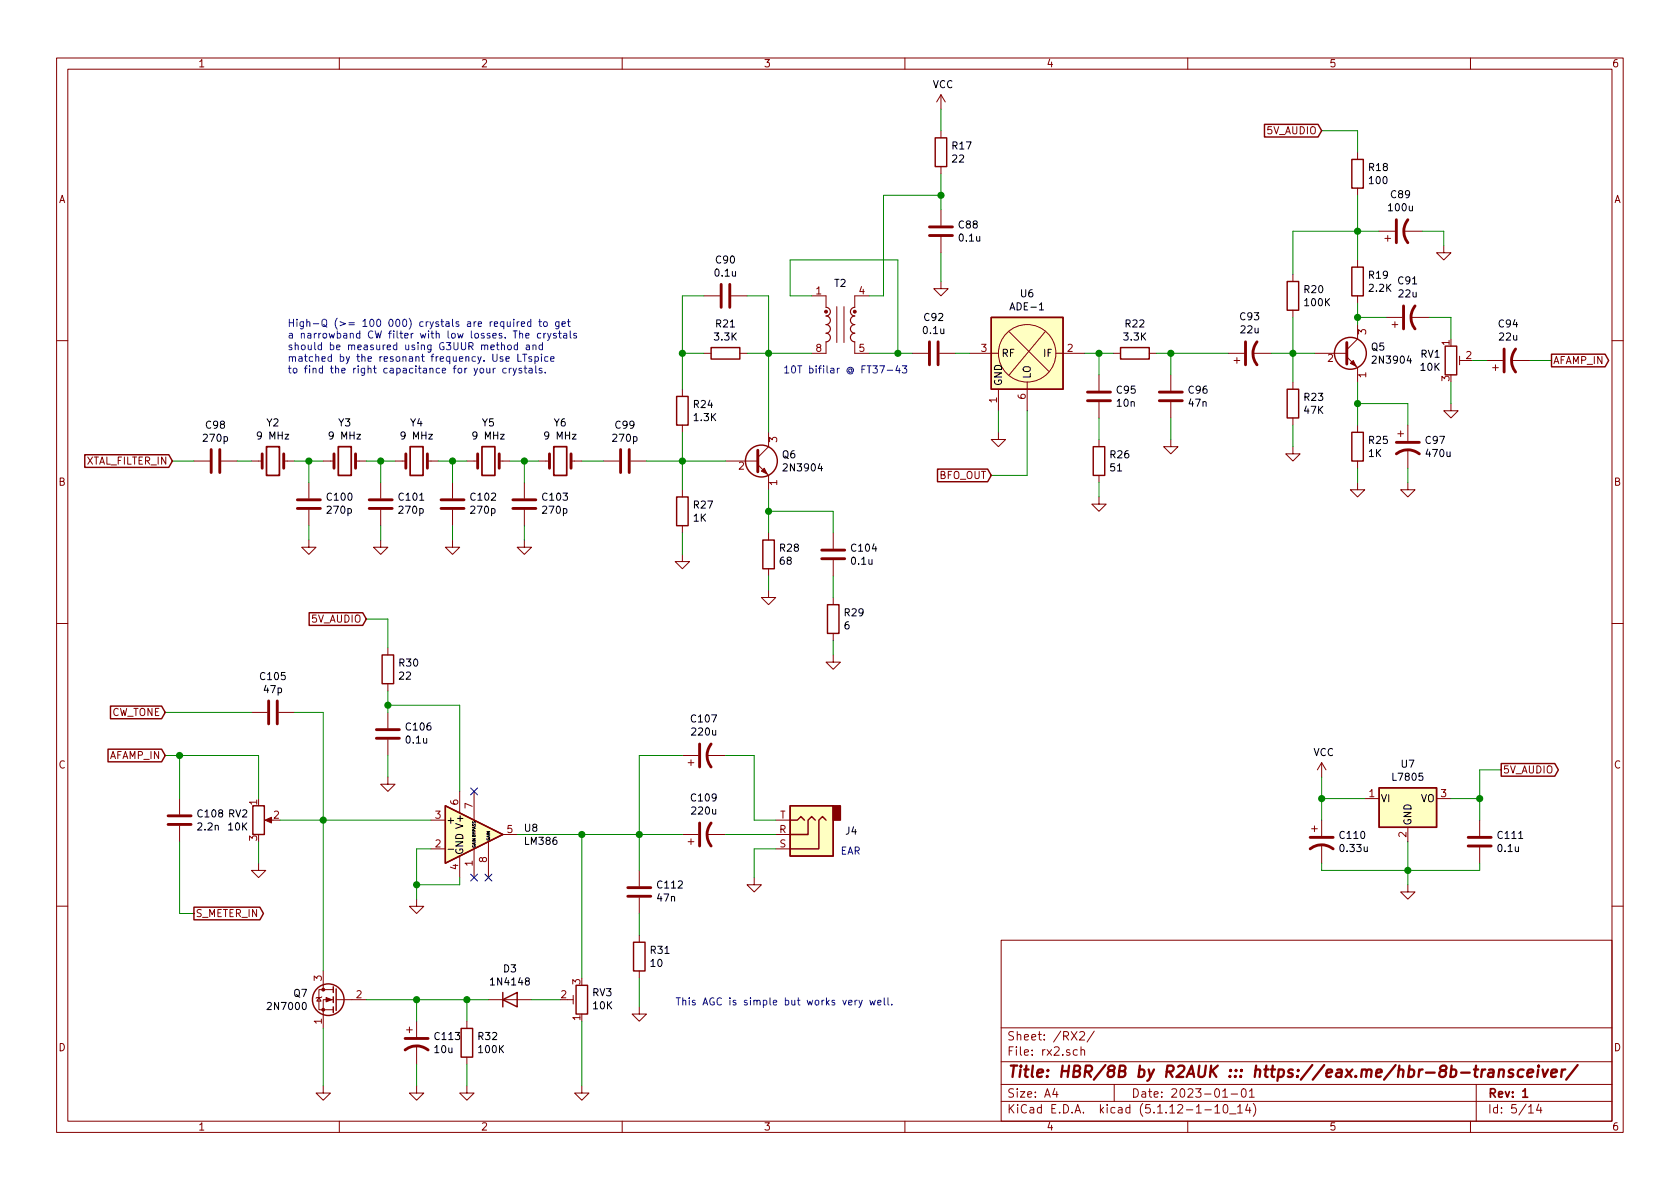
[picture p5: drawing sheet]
EESchema Schematic File Version 4
EELAYER 30 0
EELAYER END
$Descr A4 11693 8268
encoding utf-8
Sheet 5 14
Title "HBR/8B by R2AUK ::: https://eax.me/hbr-8b-transceiver/"
Date "2023-01-01"
Rev "1"
Comp ""
Comment1 ""
Comment2 ""
Comment3 ""
Comment4 ""
$EndDescr
$Comp
L Device:Crystal Y?
U 1 1
P 1900 3200
AR Path="/62CCF0D3/62CDF28D" Ref="Y?"  Part="1" 
AR Path="/62CCEF11/62CDF28D" Ref="Y2"  Part="1" 
F 0 "Y2" H 1900 3468 50  0000 C CNN
F 1 "9 MHz" H 1900 3377 50  0000 C CNN
F 2 "" H 1900 3200 50  0001 C CNN
F 3 "~" H 1900 3200 50  0001 C CNN
	1    1900 3200
	1    0    0    -1  
$EndComp
$Comp
L Device:C C?
U 1 1
P 1500 3200
AR Path="/62CCF0D3/62CDF293" Ref="C?"  Part="1" 
AR Path="/62CCEF11/62CDF293" Ref="C98"  Part="1" 
F 0 "C98" V 1248 3200 50  0000 C CNN
F 1 "270p" V 1339 3200 50  0000 C CNN
F 2 "" H 1538 3050 50  0001 C CNN
F 3 "~" H 1500 3200 50  0001 C CNN
	1    1500 3200
	0    1    1    0   
$EndComp
$Comp
L Device:C C?
U 1 1
P 2150 3500
AR Path="/62CCF0D3/62CDF299" Ref="C?"  Part="1" 
AR Path="/62CCEF11/62CDF299" Ref="C100"  Part="1" 
F 0 "C100" H 2035 3454 50  0000 R CNN
F 1 "270p" H 2035 3545 50  0000 R CNN
F 2 "" H 2188 3350 50  0001 C CNN
F 3 "~" H 2150 3500 50  0001 C CNN
	1    2150 3500
	-1   0    0    1   
$EndComp
$Comp
L Device:Crystal Y?
U 1 1
P 2400 3200
AR Path="/62CCF0D3/62CDF29F" Ref="Y?"  Part="1" 
AR Path="/62CCEF11/62CDF29F" Ref="Y3"  Part="1" 
F 0 "Y3" H 2400 3468 50  0000 C CNN
F 1 "9 MHz" H 2400 3377 50  0000 C CNN
F 2 "" H 2400 3200 50  0001 C CNN
F 3 "~" H 2400 3200 50  0001 C CNN
	1    2400 3200
	1    0    0    -1  
$EndComp
$Comp
L Device:C C?
U 1 1
P 2650 3500
AR Path="/62CCF0D3/62CDF2A5" Ref="C?"  Part="1" 
AR Path="/62CCEF11/62CDF2A5" Ref="C101"  Part="1" 
F 0 "C101" H 2535 3454 50  0000 R CNN
F 1 "270p" H 2535 3545 50  0000 R CNN
F 2 "" H 2688 3350 50  0001 C CNN
F 3 "~" H 2650 3500 50  0001 C CNN
	1    2650 3500
	-1   0    0    1   
$EndComp
$Comp
L Device:Crystal Y?
U 1 1
P 2900 3200
AR Path="/62CCF0D3/62CDF2AB" Ref="Y?"  Part="1" 
AR Path="/62CCEF11/62CDF2AB" Ref="Y4"  Part="1" 
F 0 "Y4" H 2900 3468 50  0000 C CNN
F 1 "9 MHz" H 2900 3377 50  0000 C CNN
F 2 "" H 2900 3200 50  0001 C CNN
F 3 "~" H 2900 3200 50  0001 C CNN
	1    2900 3200
	1    0    0    -1  
$EndComp
$Comp
L Device:C C?
U 1 1
P 3150 3500
AR Path="/62CCF0D3/62CDF2B1" Ref="C?"  Part="1" 
AR Path="/62CCEF11/62CDF2B1" Ref="C102"  Part="1" 
F 0 "C102" H 3035 3454 50  0000 R CNN
F 1 "270p" H 3035 3545 50  0000 R CNN
F 2 "" H 3188 3350 50  0001 C CNN
F 3 "~" H 3150 3500 50  0001 C CNN
	1    3150 3500
	-1   0    0    1   
$EndComp
$Comp
L Device:Crystal Y?
U 1 1
P 3400 3200
AR Path="/62CCF0D3/62CDF2B7" Ref="Y?"  Part="1" 
AR Path="/62CCEF11/62CDF2B7" Ref="Y5"  Part="1" 
F 0 "Y5" H 3400 3468 50  0000 C CNN
F 1 "9 MHz" H 3400 3377 50  0000 C CNN
F 2 "" H 3400 3200 50  0001 C CNN
F 3 "~" H 3400 3200 50  0001 C CNN
	1    3400 3200
	1    0    0    -1  
$EndComp
$Comp
L Device:C C?
U 1 1
P 3650 3500
AR Path="/62CCF0D3/62CDF2BD" Ref="C?"  Part="1" 
AR Path="/62CCEF11/62CDF2BD" Ref="C103"  Part="1" 
F 0 "C103" H 3535 3454 50  0000 R CNN
F 1 "270p" H 3535 3545 50  0000 R CNN
F 2 "" H 3688 3350 50  0001 C CNN
F 3 "~" H 3650 3500 50  0001 C CNN
	1    3650 3500
	-1   0    0    1   
$EndComp
$Comp
L Device:Crystal Y?
U 1 1
P 3900 3200
AR Path="/62CCF0D3/62CDF2C3" Ref="Y?"  Part="1" 
AR Path="/62CCEF11/62CDF2C3" Ref="Y6"  Part="1" 
F 0 "Y6" H 3900 3468 50  0000 C CNN
F 1 "9 MHz" H 3900 3377 50  0000 C CNN
F 2 "" H 3900 3200 50  0001 C CNN
F 3 "~" H 3900 3200 50  0001 C CNN
	1    3900 3200
	1    0    0    -1  
$EndComp
$Comp
L Device:C C?
U 1 1
P 4350 3200
AR Path="/62CCF0D3/62CDF2C9" Ref="C?"  Part="1" 
AR Path="/62CCEF11/62CDF2C9" Ref="C99"  Part="1" 
F 0 "C99" V 4098 3200 50  0000 C CNN
F 1 "270p" V 4189 3200 50  0000 C CNN
F 2 "" H 4388 3050 50  0001 C CNN
F 3 "~" H 4350 3200 50  0001 C CNN
	1    4350 3200
	0    1    1    0   
$EndComp
$Comp
L power:GND #PWR?
U 1 1
P 2150 3750
AR Path="/62CCF0D3/62CDF2CF" Ref="#PWR?"  Part="1" 
AR Path="/62CCEF11/62CDF2CF" Ref="#PWR077"  Part="1" 
F 0 "#PWR077" H 2150 3500 50  0001 C CNN
F 1 "GND" H 2155 3577 50  0001 C CNN
F 2 "" H 2150 3750 50  0001 C CNN
F 3 "" H 2150 3750 50  0001 C CNN
	1    2150 3750
	1    0    0    -1  
$EndComp
$Comp
L power:GND #PWR?
U 1 1
P 2650 3750
AR Path="/62CCF0D3/62CDF2D5" Ref="#PWR?"  Part="1" 
AR Path="/62CCEF11/62CDF2D5" Ref="#PWR078"  Part="1" 
F 0 "#PWR078" H 2650 3500 50  0001 C CNN
F 1 "GND" H 2655 3577 50  0001 C CNN
F 2 "" H 2650 3750 50  0001 C CNN
F 3 "" H 2650 3750 50  0001 C CNN
	1    2650 3750
	1    0    0    -1  
$EndComp
$Comp
L power:GND #PWR?
U 1 1
P 3150 3750
AR Path="/62CCF0D3/62CDF2DB" Ref="#PWR?"  Part="1" 
AR Path="/62CCEF11/62CDF2DB" Ref="#PWR079"  Part="1" 
F 0 "#PWR079" H 3150 3500 50  0001 C CNN
F 1 "GND" H 3155 3577 50  0001 C CNN
F 2 "" H 3150 3750 50  0001 C CNN
F 3 "" H 3150 3750 50  0001 C CNN
	1    3150 3750
	1    0    0    -1  
$EndComp
$Comp
L power:GND #PWR?
U 1 1
P 3650 3750
AR Path="/62CCF0D3/62CDF2E1" Ref="#PWR?"  Part="1" 
AR Path="/62CCEF11/62CDF2E1" Ref="#PWR080"  Part="1" 
F 0 "#PWR080" H 3650 3500 50  0001 C CNN
F 1 "GND" H 3655 3577 50  0001 C CNN
F 2 "" H 3650 3750 50  0001 C CNN
F 3 "" H 3650 3750 50  0001 C CNN
	1    3650 3750
	1    0    0    -1  
$EndComp
Wire Wire Line
	1650 3200 1750 3200
Wire Wire Line
	2050 3200 2150 3200
Wire Wire Line
	2550 3200 2650 3200
Wire Wire Line
	3050 3200 3150 3200
Wire Wire Line
	3550 3200 3650 3200
Wire Wire Line
	4050 3200 4200 3200
Wire Wire Line
	2150 3200 2150 3350
Connection ~ 2150 3200
Wire Wire Line
	2150 3200 2250 3200
Wire Wire Line
	2650 3200 2650 3350
Connection ~ 2650 3200
Wire Wire Line
	2650 3200 2750 3200
Wire Wire Line
	3150 3200 3150 3350
Connection ~ 3150 3200
Wire Wire Line
	3150 3200 3250 3200
Wire Wire Line
	3650 3200 3650 3350
Connection ~ 3650 3200
Wire Wire Line
	3650 3200 3750 3200
Wire Wire Line
	3650 3750 3650 3650
Wire Wire Line
	3150 3750 3150 3650
Wire Wire Line
	2650 3750 2650 3650
Wire Wire Line
	2150 3750 2150 3650
Text GLabel 1200 3200 0    50   Input ~ 0
XTAL_FILTER_IN
Wire Wire Line
	1200 3200 1350 3200
$Comp
L Transistor_BJT:2N3904 Q?
U 1 1
P 5250 3200
AR Path="/62C0C022/62D1440A" Ref="Q?"  Part="1" 
AR Path="/62CCEF11/62D1440A" Ref="Q6"  Part="1" 
F 0 "Q6" H 5440 3246 50  0000 L CNN
F 1 "2N3904" H 5440 3155 50  0000 L CNN
F 2 "Package_TO_SOT_THT:TO-92_Inline" H 5450 3125 50  0001 L CIN
F 3 "https://www.fairchildsemi.com/datasheets/2N/2N3904.pdf" H 5250 3200 50  0001 L CNN
	1    5250 3200
	1    0    0    -1  
$EndComp
$Comp
L Device:R R?
U 1 1
P 4750 3550
AR Path="/62C0C022/62D14410" Ref="R?"  Part="1" 
AR Path="/62CCEF11/62D14410" Ref="R27"  Part="1" 
F 0 "R27" H 4820 3596 50  0000 L CNN
F 1 "1K" H 4820 3505 50  0000 L CNN
F 2 "" V 4680 3550 50  0001 C CNN
F 3 "~" H 4750 3550 50  0001 C CNN
	1    4750 3550
	1    0    0    -1  
$EndComp
$Comp
L Device:R R?
U 1 1
P 5350 3850
AR Path="/62C0C022/62D14416" Ref="R?"  Part="1" 
AR Path="/62CCEF11/62D14416" Ref="R28"  Part="1" 
F 0 "R28" H 5420 3896 50  0000 L CNN
F 1 "68" H 5420 3805 50  0000 L CNN
F 2 "" V 5280 3850 50  0001 C CNN
F 3 "~" H 5350 3850 50  0001 C CNN
	1    5350 3850
	1    0    0    -1  
$EndComp
$Comp
L Device:C C?
U 1 1
P 5800 3850
AR Path="/62C0C022/62D1441C" Ref="C?"  Part="1" 
AR Path="/62CCEF11/62D1441C" Ref="C104"  Part="1" 
F 0 "C104" H 5915 3896 50  0000 L CNN
F 1 "0.1u" H 5915 3805 50  0000 L CNN
F 2 "" H 5838 3700 50  0001 C CNN
F 3 "~" H 5800 3850 50  0001 C CNN
	1    5800 3850
	1    0    0    -1  
$EndComp
$Comp
L Device:R R?
U 1 1
P 5800 4300
AR Path="/62C0C022/62D14422" Ref="R?"  Part="1" 
AR Path="/62CCEF11/62D14422" Ref="R29"  Part="1" 
F 0 "R29" H 5870 4346 50  0000 L CNN
F 1 "6" H 5870 4255 50  0000 L CNN
F 2 "" V 5730 4300 50  0001 C CNN
F 3 "~" H 5800 4300 50  0001 C CNN
	1    5800 4300
	1    0    0    -1  
$EndComp
$Comp
L power:GND #PWR?
U 1 1
P 4750 3850
AR Path="/62C0C022/62D14428" Ref="#PWR?"  Part="1" 
AR Path="/62CCEF11/62D14428" Ref="#PWR081"  Part="1" 
F 0 "#PWR081" H 4750 3600 50  0001 C CNN
F 1 "GND" H 4755 3677 50  0001 C CNN
F 2 "" H 4750 3850 50  0001 C CNN
F 3 "" H 4750 3850 50  0001 C CNN
	1    4750 3850
	1    0    0    -1  
$EndComp
$Comp
L power:GND #PWR?
U 1 1
P 5350 4100
AR Path="/62C0C022/62D1442E" Ref="#PWR?"  Part="1" 
AR Path="/62CCEF11/62D1442E" Ref="#PWR082"  Part="1" 
F 0 "#PWR082" H 5350 3850 50  0001 C CNN
F 1 "GND" H 5355 3927 50  0001 C CNN
F 2 "" H 5350 4100 50  0001 C CNN
F 3 "" H 5350 4100 50  0001 C CNN
	1    5350 4100
	1    0    0    -1  
$EndComp
$Comp
L power:GND #PWR?
U 1 1
P 5800 4550
AR Path="/62C0C022/62D14434" Ref="#PWR?"  Part="1" 
AR Path="/62CCEF11/62D14434" Ref="#PWR083"  Part="1" 
F 0 "#PWR083" H 5800 4300 50  0001 C CNN
F 1 "GND" H 5805 4377 50  0001 C CNN
F 2 "" H 5800 4550 50  0001 C CNN
F 3 "" H 5800 4550 50  0001 C CNN
	1    5800 4550
	1    0    0    -1  
$EndComp
$Comp
L Device:R R?
U 1 1
P 4750 2850
AR Path="/62C0C022/62D1443A" Ref="R?"  Part="1" 
AR Path="/62CCEF11/62D1443A" Ref="R24"  Part="1" 
F 0 "R24" H 4820 2896 50  0000 L CNN
F 1 "1.3K" H 4820 2805 50  0000 L CNN
F 2 "" V 4680 2850 50  0001 C CNN
F 3 "~" H 4750 2850 50  0001 C CNN
	1    4750 2850
	1    0    0    -1  
$EndComp
$Comp
L Device:R R?
U 1 1
P 5050 2450
AR Path="/62C0C022/62D14440" Ref="R?"  Part="1" 
AR Path="/62CCEF11/62D14440" Ref="R21"  Part="1" 
F 0 "R21" V 4843 2450 50  0000 C CNN
F 1 "3.3K" V 4934 2450 50  0000 C CNN
F 2 "" V 4980 2450 50  0001 C CNN
F 3 "~" H 5050 2450 50  0001 C CNN
	1    5050 2450
	0    1    1    0   
$EndComp
$Comp
L Device:C C?
U 1 1
P 5050 2050
AR Path="/62C0C022/62D14446" Ref="C?"  Part="1" 
AR Path="/62CCEF11/62D14446" Ref="C90"  Part="1" 
F 0 "C90" V 4798 2050 50  0000 C CNN
F 1 "0.1u" V 4889 2050 50  0000 C CNN
F 2 "" H 5088 1900 50  0001 C CNN
F 3 "~" H 5050 2050 50  0001 C CNN
	1    5050 2050
	0    1    1    0   
$EndComp
Wire Wire Line
	4750 3000 4750 3200
Connection ~ 4750 3200
Wire Wire Line
	4750 3200 4750 3400
Wire Wire Line
	4750 3700 4750 3850
Wire Wire Line
	5350 3400 5350 3550
Wire Wire Line
	5350 4000 5350 4100
Wire Wire Line
	5800 3700 5800 3550
Wire Wire Line
	5800 3550 5350 3550
Connection ~ 5350 3550
Wire Wire Line
	5350 3550 5350 3700
Wire Wire Line
	5800 4150 5800 4000
Wire Wire Line
	5800 4550 5800 4450
Wire Wire Line
	5350 3000 5350 2450
Wire Wire Line
	5350 2050 5200 2050
Wire Wire Line
	5200 2450 5350 2450
Connection ~ 5350 2450
Wire Wire Line
	5350 2450 5350 2050
$Comp
L Transformer:PA0184NL T?
U 1 1
P 5850 2250
AR Path="/62C0C022/62D1445D" Ref="T?"  Part="1" 
AR Path="/62CCEF11/62D1445D" Ref="T2"  Part="1" 
F 0 "T2" H 5850 2539 50  0000 C CNN
F 1 "FT37-43" H 5850 2540 50  0001 C CNN
F 2 "Transformer_SMD:Pulse_PA2007NL" H 5850 2250 50  0001 C CNN
F 3 "" H 5550 2250 50  0001 C CNN
	1    5850 2250
	1    0    0    -1  
$EndComp
Text Notes 5450 2600 0    50   ~ 0
10T bifilar @ FT37-43
$Comp
L Device:C C?
U 1 1
P 6500 2450
AR Path="/62C0C022/62D14464" Ref="C?"  Part="1" 
AR Path="/62CCEF11/62D14464" Ref="C92"  Part="1" 
F 0 "C92" V 6248 2450 50  0000 C CNN
F 1 "0.1u" V 6339 2450 50  0000 C CNN
F 2 "" H 6538 2300 50  0001 C CNN
F 3 "~" H 6500 2450 50  0001 C CNN
	1    6500 2450
	0    1    1    0   
$EndComp
Wire Wire Line
	5650 2050 5500 2050
Wire Wire Line
	5500 2050 5500 1800
Wire Wire Line
	5500 1800 6250 1800
Wire Wire Line
	6250 1800 6250 2450
Wire Wire Line
	6250 2450 6050 2450
Wire Wire Line
	6050 2050 6150 2050
Wire Wire Line
	6150 2050 6150 1350
Wire Wire Line
	6150 1350 6550 1350
$Comp
L power:GND #PWR?
U 1 1
P 6550 1950
AR Path="/62C0C022/62D14474" Ref="#PWR?"  Part="1" 
AR Path="/62CCEF11/62D14474" Ref="#PWR069"  Part="1" 
F 0 "#PWR069" H 6550 1700 50  0001 C CNN
F 1 "GND" H 6555 1777 50  0001 C CNN
F 2 "" H 6550 1950 50  0001 C CNN
F 3 "" H 6550 1950 50  0001 C CNN
	1    6550 1950
	1    0    0    -1  
$EndComp
$Comp
L Device:R R?
U 1 1
P 6550 1050
AR Path="/62C0C022/62D14480" Ref="R?"  Part="1" 
AR Path="/62CCEF11/62D14480" Ref="R17"  Part="1" 
F 0 "R17" H 6620 1096 50  0000 L CNN
F 1 "22" H 6620 1005 50  0000 L CNN
F 2 "" V 6480 1050 50  0001 C CNN
F 3 "~" H 6550 1050 50  0001 C CNN
	1    6550 1050
	1    0    0    -1  
$EndComp
$Comp
L Device:C C?
U 1 1
P 6550 1600
AR Path="/62C0C022/62D14486" Ref="C?"  Part="1" 
AR Path="/62CCEF11/62D14486" Ref="C88"  Part="1" 
F 0 "C88" H 6665 1646 50  0000 L CNN
F 1 "0.1u" H 6665 1555 50  0000 L CNN
F 2 "" H 6588 1450 50  0001 C CNN
F 3 "~" H 6550 1600 50  0001 C CNN
	1    6550 1600
	1    0    0    -1  
$EndComp
Wire Wire Line
	6550 1950 6550 1750
Wire Wire Line
	6550 1450 6550 1350
Wire Wire Line
	6550 900  6550 750 
Connection ~ 6550 1350
Wire Wire Line
	6550 1350 6550 1200
Wire Wire Line
	4750 2050 4750 2450
Wire Wire Line
	5050 3200 4750 3200
Wire Wire Line
	4900 2450 4750 2450
Connection ~ 4750 2450
Wire Wire Line
	4750 2450 4750 2700
Wire Wire Line
	4750 2050 4900 2050
Wire Wire Line
	5650 2450 5350 2450
Wire Wire Line
	4750 3200 4500 3200
$Comp
L RF:ADE-6 U6
U 1 1
P 7150 2450
F 0 "U6" H 7150 2867 50  0000 C CNN
F 1 "ADE-1" H 7150 2776 50  0000 C CNN
F 2 "RF_Mini-Circuits:Mini-Circuits_CD542_LandPatternPL-052" H 7225 2075 50  0001 C CNN
F 3 "" H 7325 2175 50  0001 C CNN
	1    7150 2450
	1    0    0    -1  
$EndComp
$Comp
L power:GND #PWR?
U 1 1
P 6950 3000
AR Path="/62C0C022/62D1F84D" Ref="#PWR?"  Part="1" 
AR Path="/62CCEF11/62D1F84D" Ref="#PWR071"  Part="1" 
F 0 "#PWR071" H 6950 2750 50  0001 C CNN
F 1 "GND" H 6955 2827 50  0001 C CNN
F 2 "" H 6950 3000 50  0001 C CNN
F 3 "" H 6950 3000 50  0001 C CNN
	1    6950 3000
	1    0    0    -1  
$EndComp
Wire Wire Line
	6950 3000 6950 2850
Text GLabel 6900 3300 0    50   Input ~ 0
BFO_OUT
Wire Wire Line
	6900 3300 7150 3300
Wire Wire Line
	7150 3300 7150 2850
$Comp
L Device:C C95
U 1 1
P 7650 2750
F 0 "C95" H 7765 2796 50  0000 L CNN
F 1 "10n" H 7765 2705 50  0000 L CNN
F 2 "" H 7688 2600 50  0001 C CNN
F 3 "~" H 7650 2750 50  0001 C CNN
	1    7650 2750
	1    0    0    -1  
$EndComp
$Comp
L Device:R R26
U 1 1
P 7650 3200
F 0 "R26" H 7720 3246 50  0000 L CNN
F 1 "51" H 7720 3155 50  0000 L CNN
F 2 "" V 7580 3200 50  0001 C CNN
F 3 "~" H 7650 3200 50  0001 C CNN
	1    7650 3200
	1    0    0    -1  
$EndComp
$Comp
L power:GND #PWR?
U 1 1
P 7650 3450
AR Path="/62C0C022/62D6D118" Ref="#PWR?"  Part="1" 
AR Path="/62CCEF11/62D6D118" Ref="#PWR076"  Part="1" 
F 0 "#PWR076" H 7650 3200 50  0001 C CNN
F 1 "GND" H 7655 3277 50  0001 C CNN
F 2 "" H 7650 3450 50  0001 C CNN
F 3 "" H 7650 3450 50  0001 C CNN
	1    7650 3450
	1    0    0    -1  
$EndComp
$Comp
L Device:R R?
U 1 1
P 7900 2450
AR Path="/62C0C022/62D6D66E" Ref="R?"  Part="1" 
AR Path="/62CCEF11/62D6D66E" Ref="R22"  Part="1" 
F 0 "R22" V 7693 2450 50  0000 C CNN
F 1 "3.3K" V 7784 2450 50  0000 C CNN
F 2 "" V 7830 2450 50  0001 C CNN
F 3 "~" H 7900 2450 50  0001 C CNN
	1    7900 2450
	0    1    1    0   
$EndComp
$Comp
L Device:C C96
U 1 1
P 8150 2750
F 0 "C96" H 8265 2796 50  0000 L CNN
F 1 "47n" H 8265 2705 50  0000 L CNN
F 2 "" H 8188 2600 50  0001 C CNN
F 3 "~" H 8150 2750 50  0001 C CNN
	1    8150 2750
	1    0    0    -1  
$EndComp
$Comp
L power:GND #PWR?
U 1 1
P 8150 3050
AR Path="/62C0C022/62D6DDEA" Ref="#PWR?"  Part="1" 
AR Path="/62CCEF11/62D6DDEA" Ref="#PWR072"  Part="1" 
F 0 "#PWR072" H 8150 2800 50  0001 C CNN
F 1 "GND" H 8155 2877 50  0001 C CNN
F 2 "" H 8150 3050 50  0001 C CNN
F 3 "" H 8150 3050 50  0001 C CNN
	1    8150 3050
	1    0    0    -1  
$EndComp
$Comp
L Device:CP1 C93
U 1 1
P 8700 2450
F 0 "C93" V 8952 2450 50  0000 C CNN
F 1 "22u" V 8861 2450 50  0000 C CNN
F 2 "" H 8700 2450 50  0001 C CNN
F 3 "~" H 8700 2450 50  0001 C CNN
	1    8700 2450
	0    -1   -1   0   
$EndComp
$Comp
L Transistor_BJT:2N3904 Q?
U 1 1
P 9350 2450
AR Path="/62C0C022/62D6EF91" Ref="Q?"  Part="1" 
AR Path="/62CCEF11/62D6EF91" Ref="Q5"  Part="1" 
F 0 "Q5" H 9540 2496 50  0000 L CNN
F 1 "2N3904" H 9540 2405 50  0000 L CNN
F 2 "Package_TO_SOT_THT:TO-92_Inline" H 9550 2375 50  0001 L CIN
F 3 "https://www.fairchildsemi.com/datasheets/2N/2N3904.pdf" H 9350 2450 50  0001 L CNN
	1    9350 2450
	1    0    0    -1  
$EndComp
$Comp
L Device:R R?
U 1 1
P 9000 2800
AR Path="/62C0C022/62D6FC8F" Ref="R?"  Part="1" 
AR Path="/62CCEF11/62D6FC8F" Ref="R23"  Part="1" 
F 0 "R23" H 9070 2846 50  0000 L CNN
F 1 "47K" H 9070 2755 50  0000 L CNN
F 2 "" V 8930 2800 50  0001 C CNN
F 3 "~" H 9000 2800 50  0001 C CNN
	1    9000 2800
	1    0    0    -1  
$EndComp
$Comp
L Device:R R?
U 1 1
P 9000 2050
AR Path="/62C0C022/62D70414" Ref="R?"  Part="1" 
AR Path="/62CCEF11/62D70414" Ref="R20"  Part="1" 
F 0 "R20" H 9070 2096 50  0000 L CNN
F 1 "100K" H 9070 2005 50  0000 L CNN
F 2 "" V 8930 2050 50  0001 C CNN
F 3 "~" H 9000 2050 50  0001 C CNN
	1    9000 2050
	1    0    0    -1  
$EndComp
$Comp
L power:GND #PWR?
U 1 1
P 9000 3100
AR Path="/62C0C022/62D70858" Ref="#PWR?"  Part="1" 
AR Path="/62CCEF11/62D70858" Ref="#PWR073"  Part="1" 
F 0 "#PWR073" H 9000 2850 50  0001 C CNN
F 1 "GND" H 9005 2927 50  0001 C CNN
F 2 "" H 9000 3100 50  0001 C CNN
F 3 "" H 9000 3100 50  0001 C CNN
	1    9000 3100
	1    0    0    -1  
$EndComp
$Comp
L Device:R R?
U 1 1
P 9450 1950
AR Path="/62C0C022/62D70B86" Ref="R?"  Part="1" 
AR Path="/62CCEF11/62D70B86" Ref="R19"  Part="1" 
F 0 "R19" H 9520 1996 50  0000 L CNN
F 1 "2.2K" H 9520 1905 50  0000 L CNN
F 2 "" V 9380 1950 50  0001 C CNN
F 3 "~" H 9450 1950 50  0001 C CNN
	1    9450 1950
	1    0    0    -1  
$EndComp
$Comp
L Device:R R?
U 1 1
P 9450 3100
AR Path="/62C0C022/62D70FD4" Ref="R?"  Part="1" 
AR Path="/62CCEF11/62D70FD4" Ref="R25"  Part="1" 
F 0 "R25" H 9520 3146 50  0000 L CNN
F 1 "1K" H 9520 3055 50  0000 L CNN
F 2 "" V 9380 3100 50  0001 C CNN
F 3 "~" H 9450 3100 50  0001 C CNN
	1    9450 3100
	1    0    0    -1  
$EndComp
$Comp
L power:GND #PWR?
U 1 1
P 9450 3350
AR Path="/62C0C022/62D717FD" Ref="#PWR?"  Part="1" 
AR Path="/62CCEF11/62D717FD" Ref="#PWR074"  Part="1" 
F 0 "#PWR074" H 9450 3100 50  0001 C CNN
F 1 "GND" H 9455 3177 50  0001 C CNN
F 2 "" H 9450 3350 50  0001 C CNN
F 3 "" H 9450 3350 50  0001 C CNN
	1    9450 3350
	1    0    0    -1  
$EndComp
$Comp
L Device:CP1 C97
U 1 1
P 9800 3100
F 0 "C97" H 9915 3146 50  0000 L CNN
F 1 "470u" H 9915 3055 50  0000 L CNN
F 2 "" H 9800 3100 50  0001 C CNN
F 3 "~" H 9800 3100 50  0001 C CNN
	1    9800 3100
	1    0    0    -1  
$EndComp
$Comp
L power:GND #PWR?
U 1 1
P 9800 3350
AR Path="/62C0C022/62D72581" Ref="#PWR?"  Part="1" 
AR Path="/62CCEF11/62D72581" Ref="#PWR075"  Part="1" 
F 0 "#PWR075" H 9800 3100 50  0001 C CNN
F 1 "GND" H 9805 3177 50  0001 C CNN
F 2 "" H 9800 3350 50  0001 C CNN
F 3 "" H 9800 3350 50  0001 C CNN
	1    9800 3350
	1    0    0    -1  
$EndComp
$Comp
L Device:CP1 C89
U 1 1
P 9750 1600
F 0 "C89" V 10002 1600 50  0000 C CNN
F 1 "100u" V 9911 1600 50  0000 C CNN
F 2 "" H 9750 1600 50  0001 C CNN
F 3 "~" H 9750 1600 50  0001 C CNN
	1    9750 1600
	0    -1   -1   0   
$EndComp
$Comp
L Device:R R?
U 1 1
P 9450 1200
AR Path="/62C0C022/62D73C5B" Ref="R?"  Part="1" 
AR Path="/62CCEF11/62D73C5B" Ref="R18"  Part="1" 
F 0 "R18" H 9520 1246 50  0000 L CNN
F 1 "100" H 9520 1155 50  0000 L CNN
F 2 "" V 9380 1200 50  0001 C CNN
F 3 "~" H 9450 1200 50  0001 C CNN
	1    9450 1200
	1    0    0    -1  
$EndComp
$Comp
L power:GND #PWR?
U 1 1
P 10050 1700
AR Path="/62C0C022/62D7421B" Ref="#PWR?"  Part="1" 
AR Path="/62CCEF11/62D7421B" Ref="#PWR068"  Part="1" 
F 0 "#PWR068" H 10050 1450 50  0001 C CNN
F 1 "GND" H 10055 1527 50  0001 C CNN
F 2 "" H 10050 1700 50  0001 C CNN
F 3 "" H 10050 1700 50  0001 C CNN
	1    10050 1700
	1    0    0    -1  
$EndComp
$Comp
L Device:CP1 C91
U 1 1
P 9800 2200
F 0 "C91" V 10052 2200 50  0000 C CNN
F 1 "22u" V 9961 2200 50  0000 C CNN
F 2 "" H 9800 2200 50  0001 C CNN
F 3 "~" H 9800 2200 50  0001 C CNN
	1    9800 2200
	0    -1   -1   0   
$EndComp
Wire Wire Line
	7550 2450 7650 2450
Wire Wire Line
	8050 2450 8150 2450
Wire Wire Line
	8850 2450 9000 2450
Wire Wire Line
	9000 2450 9000 2650
Connection ~ 9000 2450
Wire Wire Line
	9000 2450 9150 2450
Wire Wire Line
	9000 2950 9000 3100
Wire Wire Line
	8150 2450 8150 2600
Connection ~ 8150 2450
Wire Wire Line
	8150 2900 8150 3050
Wire Wire Line
	7650 2900 7650 3050
Wire Wire Line
	7650 3350 7650 3450
Wire Wire Line
	7650 2600 7650 2450
Connection ~ 7650 2450
Wire Wire Line
	7650 2450 7750 2450
Wire Wire Line
	9450 1800 9450 1600
Wire Wire Line
	9450 1050 9450 900 
Connection ~ 9450 1600
Wire Wire Line
	9450 1600 9450 1350
Wire Wire Line
	9900 1600 10050 1600
Wire Wire Line
	10050 1600 10050 1700
Wire Wire Line
	9450 2950 9450 2800
Wire Wire Line
	9450 3350 9450 3250
Wire Wire Line
	9800 3350 9800 3250
Wire Wire Line
	9800 2950 9800 2800
Wire Wire Line
	9800 2800 9450 2800
Connection ~ 9450 2800
Wire Wire Line
	9450 2800 9450 2650
Wire Wire Line
	9000 2450 9000 2200
Wire Wire Line
	9600 1600 9450 1600
Wire Wire Line
	9000 1900 9000 1600
Wire Wire Line
	9000 1600 9450 1600
$Comp
L Regulator_Linear:LM7805_TO220 U7
U 1 1
P 9800 5550
F 0 "U7" H 9800 5792 50  0000 C CNN
F 1 "L7805" H 9800 5701 50  0000 C CNN
F 2 "Package_TO_SOT_THT:TO-220-3_Vertical" H 9800 5775 50  0001 C CIN
F 3 "" H 9800 5500 50  0001 C CNN
	1    9800 5550
	1    0    0    -1  
$EndComp
$Comp
L power:GND #PWR?
U 1 1
P 9800 6150
AR Path="/62C0C022/62DA3152" Ref="#PWR?"  Part="1" 
AR Path="/62CCEF11/62DA3152" Ref="#PWR088"  Part="1" 
F 0 "#PWR088" H 9800 5900 50  0001 C CNN
F 1 "GND" H 9805 5977 50  0001 C CNN
F 2 "" H 9800 6150 50  0001 C CNN
F 3 "" H 9800 6150 50  0001 C CNN
	1    9800 6150
	1    0    0    -1  
$EndComp
$Comp
L Device:CP1 C110
U 1 1
P 9200 5850
F 0 "C110" H 9315 5896 50  0000 L CNN
F 1 "0.33u" H 9315 5805 50  0000 L CNN
F 2 "" H 9200 5850 50  0001 C CNN
F 3 "~" H 9200 5850 50  0001 C CNN
	1    9200 5850
	1    0    0    -1  
$EndComp
$Comp
L Device:C C?
U 1 1
P 10300 5850
AR Path="/62C0C022/62DA3ED9" Ref="C?"  Part="1" 
AR Path="/62CCEF11/62DA3ED9" Ref="C111"  Part="1" 
F 0 "C111" H 10415 5896 50  0000 L CNN
F 1 "0.1u" H 10415 5805 50  0000 L CNN
F 2 "" H 10338 5700 50  0001 C CNN
F 3 "~" H 10300 5850 50  0001 C CNN
	1    10300 5850
	1    0    0    -1  
$EndComp
$Comp
L power:VCC #PWR?
U 1 1
P 9200 5400
AR Path="/62C0C022/62DA49F2" Ref="#PWR?"  Part="1" 
AR Path="/62CCEF11/62DA49F2" Ref="#PWR085"  Part="1" 
F 0 "#PWR085" H 9200 5250 50  0001 C CNN
F 1 "VCC" H 9215 5573 50  0000 C CNN
F 2 "" H 9200 5400 50  0001 C CNN
F 3 "" H 9200 5400 50  0001 C CNN
	1    9200 5400
	1    0    0    -1  
$EndComp
Text GLabel 10450 5350 2    50   Output ~ 0
5V_AUDIO
Wire Wire Line
	9200 6000 9200 6050
Wire Wire Line
	9200 6050 9800 6050
Wire Wire Line
	9800 6050 9800 6150
Wire Wire Line
	9800 6050 10300 6050
Wire Wire Line
	10300 6050 10300 6000
Connection ~ 9800 6050
Wire Wire Line
	10300 5700 10300 5550
Wire Wire Line
	10300 5350 10450 5350
Wire Wire Line
	10300 5550 10100 5550
Connection ~ 10300 5550
Wire Wire Line
	10300 5550 10300 5350
Wire Wire Line
	9200 5400 9200 5550
Wire Wire Line
	9500 5550 9200 5550
Connection ~ 9200 5550
Wire Wire Line
	9200 5550 9200 5700
Wire Wire Line
	9800 5850 9800 6050
Text GLabel 1150 5250 0    50   Input ~ 0
AFAMP_IN
$Comp
L Device:R_POT RV2
U 1 1
P 1800 5700
F 0 "RV2" H 1731 5746 50  0000 R CNN
F 1 "10K" H 1731 5655 50  0000 R CNN
F 2 "" H 1800 5700 50  0001 C CNN
F 3 "~" H 1800 5700 50  0001 C CNN
	1    1800 5700
	1    0    0    -1  
$EndComp
$Comp
L power:GND #PWR?
U 1 1
P 1800 6000
AR Path="/62CCF0D3/62DB9830" Ref="#PWR?"  Part="1" 
AR Path="/62CCEF11/62DB9830" Ref="#PWR086"  Part="1" 
F 0 "#PWR086" H 1800 5750 50  0001 C CNN
F 1 "GND" H 1805 5827 50  0001 C CNN
F 2 "" H 1800 6000 50  0001 C CNN
F 3 "" H 1800 6000 50  0001 C CNN
	1    1800 6000
	1    0    0    -1  
$EndComp
Wire Wire Line
	1800 6000 1800 5850
Wire Wire Line
	1800 5550 1800 5250
$Comp
L Amplifier_Audio:LM386 U8
U 1 1
P 3300 5800
F 0 "U8" H 3644 5846 50  0000 L CNN
F 1 "LM386" H 3644 5755 50  0000 L CNN
F 2 "" H 3400 5900 50  0001 C CNN
F 3 "http://www.ti.com/lit/ds/symlink/lm386.pdf" H 3500 6000 50  0001 C CNN
	1    3300 5800
	1    0    0    -1  
$EndComp
$Comp
L power:GND #PWR?
U 1 1
P 2900 6250
AR Path="/62CCF0D3/62DC0EAD" Ref="#PWR?"  Part="1" 
AR Path="/62CCEF11/62DC0EAD" Ref="#PWR089"  Part="1" 
F 0 "#PWR089" H 2900 6000 50  0001 C CNN
F 1 "GND" H 2905 6077 50  0001 C CNN
F 2 "" H 2900 6250 50  0001 C CNN
F 3 "" H 2900 6250 50  0001 C CNN
	1    2900 6250
	1    0    0    -1  
$EndComp
Wire Wire Line
	2900 6250 2900 6150
Wire Wire Line
	2900 5900 3000 5900
Wire Wire Line
	3200 6100 3200 6150
Wire Wire Line
	3200 6150 2900 6150
Connection ~ 2900 6150
Wire Wire Line
	2900 6150 2900 5900
$Comp
L Device:C C?
U 1 1
P 2700 5100
AR Path="/62CCF0D3/62DE7FC7" Ref="C?"  Part="1" 
AR Path="/62CCEF11/62DE7FC7" Ref="C106"  Part="1" 
F 0 "C106" H 2585 5054 50  0000 R CNN
F 1 "0.1u" H 2585 5145 50  0000 R CNN
F 2 "" H 2738 4950 50  0001 C CNN
F 3 "~" H 2700 5100 50  0001 C CNN
	1    2700 5100
	-1   0    0    1   
$EndComp
$Comp
L Device:R R?
U 1 1
P 2700 4650
AR Path="/62C0C022/62DE8776" Ref="R?"  Part="1" 
AR Path="/62CCEF11/62DE8776" Ref="R30"  Part="1" 
F 0 "R30" H 2770 4696 50  0000 L CNN
F 1 "22" H 2770 4605 50  0000 L CNN
F 2 "" V 2630 4650 50  0001 C CNN
F 3 "~" H 2700 4650 50  0001 C CNN
	1    2700 4650
	1    0    0    -1  
$EndComp
Text GLabel 2550 4300 0    50   Input ~ 0
5V_AUDIO
$Comp
L power:GND #PWR?
U 1 1
P 2700 5400
AR Path="/62CCF0D3/62DE8D8A" Ref="#PWR?"  Part="1" 
AR Path="/62CCEF11/62DE8D8A" Ref="#PWR084"  Part="1" 
F 0 "#PWR084" H 2700 5150 50  0001 C CNN
F 1 "GND" H 2705 5227 50  0001 C CNN
F 2 "" H 2700 5400 50  0001 C CNN
F 3 "" H 2700 5400 50  0001 C CNN
	1    2700 5400
	1    0    0    -1  
$EndComp
Wire Wire Line
	2700 5400 2700 5250
Wire Wire Line
	2700 4950 2700 4900
Wire Wire Line
	2700 4500 2700 4300
Wire Wire Line
	2700 4300 2550 4300
Wire Wire Line
	3200 5500 3200 4900
Wire Wire Line
	3200 4900 2700 4900
Connection ~ 2700 4900
Wire Wire Line
	2700 4900 2700 4800
Wire Wire Line
	3600 5800 4050 5800
$Comp
L Device:R_POT_TRIM RV3
U 1 1
P 4050 6950
F 0 "RV3" H 3980 6904 50  0000 R CNN
F 1 "10K" H 3980 6995 50  0000 R CNN
F 2 "" H 4050 6950 50  0001 C CNN
F 3 "~" H 4050 6950 50  0001 C CNN
	1    4050 6950
	-1   0    0    1   
$EndComp
$Comp
L power:GND #PWR?
U 1 1
P 4050 7550
AR Path="/62CCF0D3/62E03C07" Ref="#PWR?"  Part="1" 
AR Path="/62CCEF11/62E03C07" Ref="#PWR094"  Part="1" 
F 0 "#PWR094" H 4050 7300 50  0001 C CNN
F 1 "GND" H 4055 7377 50  0001 C CNN
F 2 "" H 4050 7550 50  0001 C CNN
F 3 "" H 4050 7550 50  0001 C CNN
	1    4050 7550
	1    0    0    -1  
$EndComp
$Comp
L Diode:1N4148 D3
U 1 1
P 3550 6950
F 0 "D3" H 3550 7167 50  0000 C CNN
F 1 "1N4148" H 3550 7076 50  0000 C CNN
F 2 "Diode_THT:D_DO-35_SOD27_P7.62mm_Horizontal" H 3550 6775 50  0001 C CNN
F 3 "https://assets.nexperia.com/documents/data-sheet/1N4148_1N4448.pdf" H 3550 6950 50  0001 C CNN
	1    3550 6950
	1    0    0    -1  
$EndComp
$Comp
L Transistor_FET:2N7000 Q7
U 1 1
P 2350 6950
F 0 "Q7" H 2555 6996 50  0000 L CNN
F 1 "2N7000" H 2555 6905 50  0000 L CNN
F 2 "Package_TO_SOT_THT:TO-92_Inline" H 2550 6875 50  0001 L CIN
F 3 "https://www.fairchildsemi.com/datasheets/2N/2N7000.pdf" H 2350 6950 50  0001 L CNN
	1    2350 6950
	-1   0    0    -1  
$EndComp
$Comp
L Device:CP1 C113
U 1 1
P 2900 7250
F 0 "C113" H 3015 7296 50  0000 L CNN
F 1 "10u" H 3015 7205 50  0000 L CNN
F 2 "" H 2900 7250 50  0001 C CNN
F 3 "~" H 2900 7250 50  0001 C CNN
	1    2900 7250
	1    0    0    -1  
$EndComp
$Comp
L Device:R R?
U 1 1
P 3250 7250
AR Path="/62C0C022/62E093D4" Ref="R?"  Part="1" 
AR Path="/62CCEF11/62E093D4" Ref="R32"  Part="1" 
F 0 "R32" H 3320 7296 50  0000 L CNN
F 1 "100K" H 3320 7205 50  0000 L CNN
F 2 "" V 3180 7250 50  0001 C CNN
F 3 "~" H 3250 7250 50  0001 C CNN
	1    3250 7250
	1    0    0    -1  
$EndComp
$Comp
L power:GND #PWR?
U 1 1
P 2900 7550
AR Path="/62CCF0D3/62E09939" Ref="#PWR?"  Part="1" 
AR Path="/62CCEF11/62E09939" Ref="#PWR092"  Part="1" 
F 0 "#PWR092" H 2900 7300 50  0001 C CNN
F 1 "GND" H 2905 7377 50  0001 C CNN
F 2 "" H 2900 7550 50  0001 C CNN
F 3 "" H 2900 7550 50  0001 C CNN
	1    2900 7550
	1    0    0    -1  
$EndComp
$Comp
L power:GND #PWR?
U 1 1
P 3250 7550
AR Path="/62CCF0D3/62E09EB1" Ref="#PWR?"  Part="1" 
AR Path="/62CCEF11/62E09EB1" Ref="#PWR093"  Part="1" 
F 0 "#PWR093" H 3250 7300 50  0001 C CNN
F 1 "GND" H 3255 7377 50  0001 C CNN
F 2 "" H 3250 7550 50  0001 C CNN
F 3 "" H 3250 7550 50  0001 C CNN
	1    3250 7550
	1    0    0    -1  
$EndComp
$Comp
L power:GND #PWR?
U 1 1
P 2250 7550
AR Path="/62CCF0D3/62E0A24C" Ref="#PWR?"  Part="1" 
AR Path="/62CCEF11/62E0A24C" Ref="#PWR091"  Part="1" 
F 0 "#PWR091" H 2250 7300 50  0001 C CNN
F 1 "GND" H 2255 7377 50  0001 C CNN
F 2 "" H 2250 7550 50  0001 C CNN
F 3 "" H 2250 7550 50  0001 C CNN
	1    2250 7550
	1    0    0    -1  
$EndComp
Wire Wire Line
	4050 5800 4050 6800
Connection ~ 4050 5800
Wire Wire Line
	4050 5800 4450 5800
Wire Wire Line
	3900 6950 3700 6950
Wire Wire Line
	3400 6950 3250 6950
Wire Wire Line
	2250 7550 2250 7150
Wire Wire Line
	2250 6750 2250 5700
Wire Wire Line
	2900 6950 2900 7100
Connection ~ 2900 6950
Wire Wire Line
	2900 7400 2900 7550
Wire Wire Line
	3250 7550 3250 7400
Wire Wire Line
	3250 7100 3250 6950
Connection ~ 3250 6950
Wire Wire Line
	3250 6950 2900 6950
Wire Wire Line
	4050 7100 4050 7550
$Comp
L Device:C C?
U 1 1
P 4450 6200
AR Path="/62CCF0D3/62E5C8DC" Ref="C?"  Part="1" 
AR Path="/62CCEF11/62E5C8DC" Ref="C112"  Part="1" 
F 0 "C112" H 4335 6154 50  0000 R CNN
F 1 "47n" H 4335 6245 50  0000 R CNN
F 2 "" H 4488 6050 50  0001 C CNN
F 3 "~" H 4450 6200 50  0001 C CNN
	1    4450 6200
	-1   0    0    1   
$EndComp
$Comp
L Device:R R?
U 1 1
P 4450 6650
AR Path="/62C0C022/62E5CE16" Ref="R?"  Part="1" 
AR Path="/62CCEF11/62E5CE16" Ref="R31"  Part="1" 
F 0 "R31" H 4520 6696 50  0000 L CNN
F 1 "10" H 4520 6605 50  0000 L CNN
F 2 "" V 4380 6650 50  0001 C CNN
F 3 "~" H 4450 6650 50  0001 C CNN
	1    4450 6650
	1    0    0    -1  
$EndComp
$Comp
L power:GND #PWR?
U 1 1
P 4450 7000
AR Path="/62CCF0D3/62E5D326" Ref="#PWR?"  Part="1" 
AR Path="/62CCEF11/62E5D326" Ref="#PWR090"  Part="1" 
F 0 "#PWR090" H 4450 6750 50  0001 C CNN
F 1 "GND" H 4455 6827 50  0001 C CNN
F 2 "" H 4450 7000 50  0001 C CNN
F 3 "" H 4450 7000 50  0001 C CNN
	1    4450 7000
	1    0    0    -1  
$EndComp
Wire Wire Line
	4450 7000 4450 6800
Wire Wire Line
	4450 6500 4450 6350
Wire Wire Line
	4450 6050 4450 5800
Connection ~ 4450 5800
$Comp
L Device:CP1 C109
U 1 1
P 4900 5800
F 0 "C109" V 5152 5800 50  0000 C CNN
F 1 "220u" V 5061 5800 50  0000 C CNN
F 2 "" H 4900 5800 50  0001 C CNN
F 3 "~" H 4900 5800 50  0001 C CNN
	1    4900 5800
	0    -1   -1   0   
$EndComp
$Comp
L Device:CP1 C107
U 1 1
P 4900 5250
F 0 "C107" V 5152 5250 50  0000 C CNN
F 1 "220u" V 5061 5250 50  0000 C CNN
F 2 "" H 4900 5250 50  0001 C CNN
F 3 "~" H 4900 5250 50  0001 C CNN
	1    4900 5250
	0    -1   -1   0   
$EndComp
$Comp
L Connector:AudioJack3 J4
U 1 1
P 5600 5800
F 0 "J4" H 5320 5779 50  0000 R CNN
F 1 "AudioJack3" H 5320 5824 50  0001 R CNN
F 2 "" H 5600 5800 50  0001 C CNN
F 3 "~" H 5600 5800 50  0001 C CNN
	1    5600 5800
	-1   0    0    1   
$EndComp
$Comp
L power:GND #PWR?
U 1 1
P 5250 6100
AR Path="/62CCF0D3/62E73CA1" Ref="#PWR?"  Part="1" 
AR Path="/62CCEF11/62E73CA1" Ref="#PWR087"  Part="1" 
F 0 "#PWR087" H 5250 5850 50  0001 C CNN
F 1 "GND" H 5255 5927 50  0001 C CNN
F 2 "" H 5250 6100 50  0001 C CNN
F 3 "" H 5250 6100 50  0001 C CNN
	1    5250 6100
	1    0    0    -1  
$EndComp
Wire Wire Line
	5250 6100 5250 5900
Wire Wire Line
	5250 5900 5400 5900
Wire Wire Line
	5400 5800 5050 5800
Wire Wire Line
	4450 5800 4750 5800
Wire Wire Line
	4450 5800 4450 5250
Wire Wire Line
	4450 5250 4750 5250
Wire Wire Line
	5050 5250 5250 5250
Wire Wire Line
	5250 5250 5250 5700
Wire Wire Line
	5250 5700 5400 5700
Text Notes 5850 5950 0    50   ~ 0
EAR
Wire Wire Line
	1950 5700 2250 5700
Wire Wire Line
	2250 5700 3000 5700
Connection ~ 2250 5700
Wire Wire Line
	2550 6950 2900 6950
$Comp
L Device:C C105
U 1 1
P 1900 4950
F 0 "C105" V 1648 4950 50  0000 C CNN
F 1 "47p" V 1739 4950 50  0000 C CNN
F 2 "" H 1938 4800 50  0001 C CNN
F 3 "~" H 1900 4950 50  0001 C CNN
	1    1900 4950
	0    1    1    0   
$EndComp
Wire Wire Line
	2050 4950 2250 4950
Wire Wire Line
	2250 4950 2250 5700
Text GLabel 1150 4950 0    50   Input ~ 0
CW_TONE
Text Notes 2000 2600 0    50   ~ 0
High-Q (>= 100 000) crystals are required to get\na narrowband CW filter with low losses. The crystals\nshould be measured using G3UUR method and\nmatched by the resonant frequency. Use LTspice\nto find the right capacitance for your crystals.
NoConn ~ 3300 6100
NoConn ~ 3400 6100
NoConn ~ 3300 5500
Wire Wire Line
	1150 4950 1750 4950
$Comp
L power:VCC #PWR?
U 1 1
P 6550 750
AR Path="/62C0C022/63A4A324" Ref="#PWR?"  Part="1" 
AR Path="/62CCEF11/63A4A324" Ref="#PWR067"  Part="1" 
F 0 "#PWR067" H 6550 600 50  0001 C CNN
F 1 "VCC" H 6565 923 50  0000 C CNN
F 2 "" H 6550 750 50  0001 C CNN
F 3 "" H 6550 750 50  0001 C CNN
	1    6550 750 
	1    0    0    -1  
$EndComp
$Comp
L Device:R_POT_TRIM RV1
U 1 1
P 10100 2500
F 0 "RV1" H 10031 2546 50  0000 R CNN
F 1 "10K" H 10031 2455 50  0000 R CNN
F 2 "" H 10100 2500 50  0001 C CNN
F 3 "~" H 10100 2500 50  0001 C CNN
	1    10100 2500
	1    0    0    -1  
$EndComp
$Comp
L power:GND #PWR?
U 1 1
P 10100 2800
AR Path="/62C0C022/63A5C38D" Ref="#PWR?"  Part="1" 
AR Path="/62CCEF11/63A5C38D" Ref="#PWR070"  Part="1" 
F 0 "#PWR070" H 10100 2550 50  0001 C CNN
F 1 "GND" H 10105 2627 50  0001 C CNN
F 2 "" H 10100 2800 50  0001 C CNN
F 3 "" H 10100 2800 50  0001 C CNN
	1    10100 2800
	1    0    0    -1  
$EndComp
Wire Wire Line
	10100 2200 10100 2350
Wire Wire Line
	10100 2650 10100 2800
Text GLabel 10800 2500 2    50   Output ~ 0
AFAMP_IN
$Comp
L Device:CP1 C94
U 1 1
P 10500 2500
F 0 "C94" V 10752 2500 50  0000 C CNN
F 1 "22u" V 10661 2500 50  0000 C CNN
F 2 "" H 10500 2500 50  0001 C CNN
F 3 "~" H 10500 2500 50  0001 C CNN
	1    10500 2500
	0    -1   -1   0   
$EndComp
Connection ~ 1250 5250
Wire Wire Line
	1150 5250 1250 5250
Wire Wire Line
	1250 5250 1800 5250
Wire Wire Line
	10350 2500 10250 2500
Text GLabel 1350 6350 2    50   Output ~ 0
S_METER_IN
$Comp
L Device:C C108
U 1 1
P 1250 5700
F 0 "C108" H 1365 5746 50  0000 L CNN
F 1 "2.2n" H 1365 5655 50  0000 L CNN
F 2 "" H 1288 5550 50  0001 C CNN
F 3 "~" H 1250 5700 50  0001 C CNN
	1    1250 5700
	1    0    0    -1  
$EndComp
Wire Wire Line
	1250 5250 1250 5550
Wire Wire Line
	1250 5850 1250 6350
Wire Wire Line
	1250 6350 1350 6350
Wire Wire Line
	10650 2500 10800 2500
Text GLabel 9200 900  0    50   Input ~ 0
5V_AUDIO
Wire Wire Line
	9200 900  9450 900 
Wire Wire Line
	9450 2100 9450 2200
Wire Wire Line
	9650 2200 9450 2200
Connection ~ 9450 2200
Wire Wire Line
	9450 2200 9450 2250
Wire Wire Line
	10100 2200 9950 2200
Wire Wire Line
	6250 2450 6350 2450
Connection ~ 6250 2450
Wire Wire Line
	6650 2450 6750 2450
Wire Wire Line
	8150 2450 8550 2450
Text Notes 4700 7000 0    50   ~ 0
This AGC is simple but works very well.
$EndSCHEMATC
